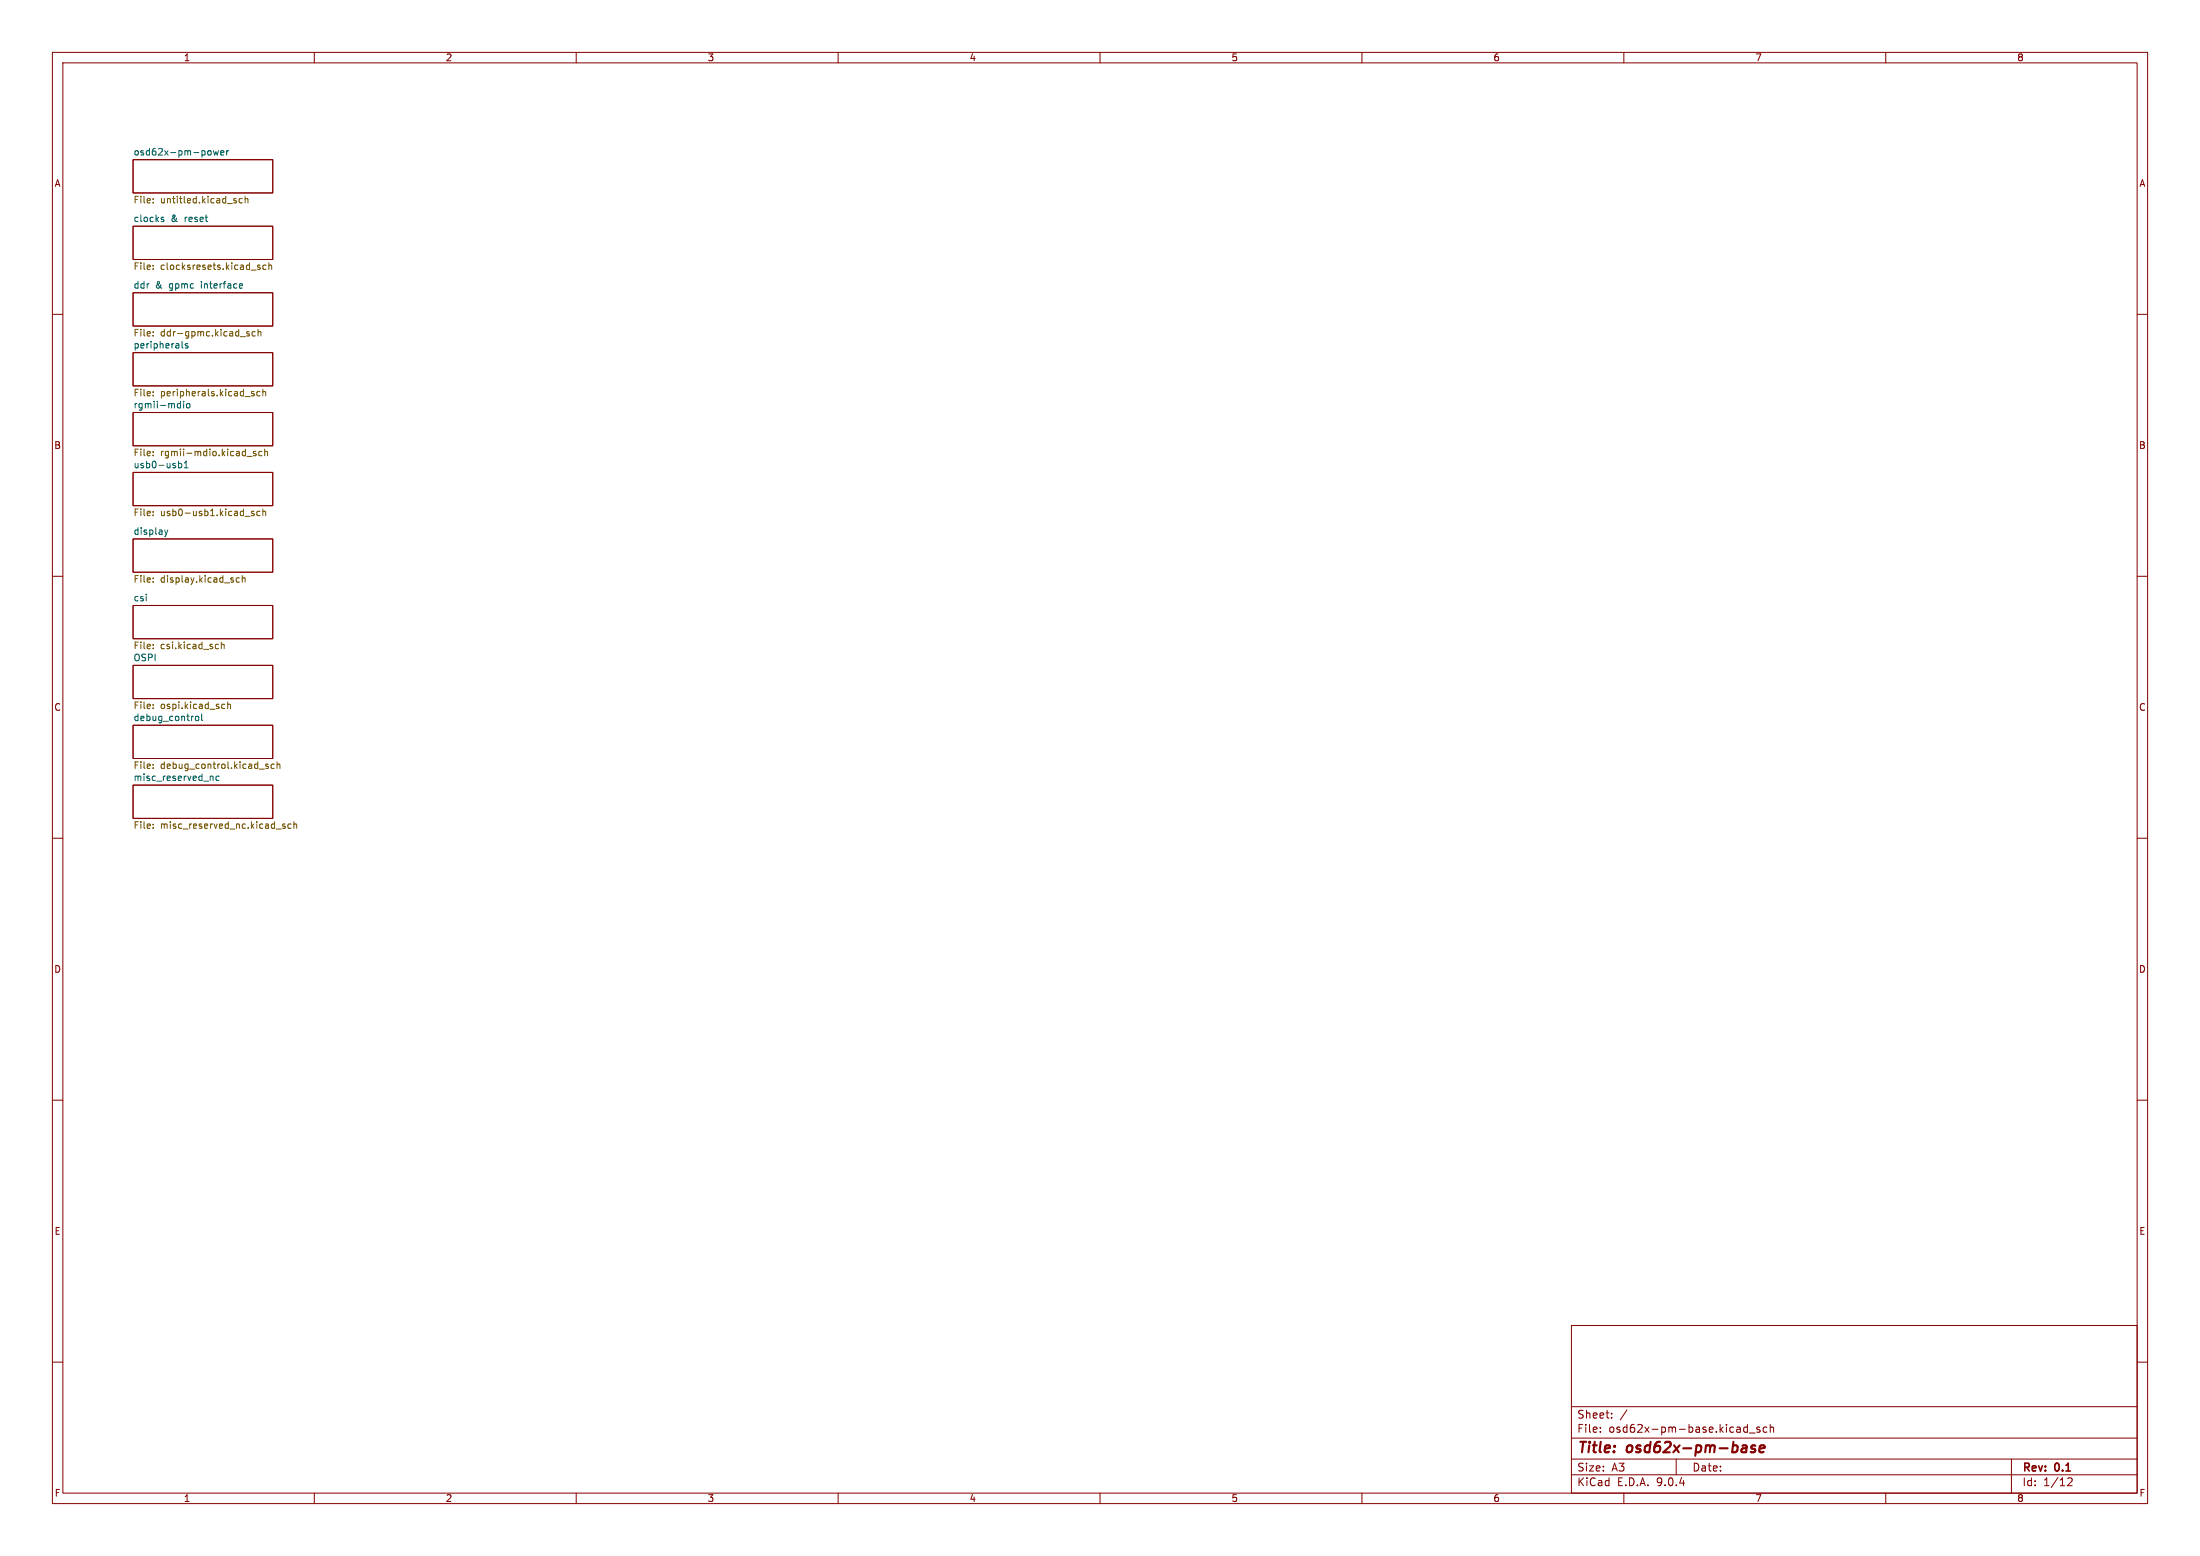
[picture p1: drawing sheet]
<svg xmlns="http://www.w3.org/2000/svg" width="420mm" height="297mm" viewBox="0 0 420 297" stroke-linecap="round" stroke-linejoin="round" font-family="sans-serif">
<g fill="none" stroke="#840000" stroke-width=".19">
<path d="M10 10h400v277h-400zM12 12h396v273h-396zM60 10v2M110 10v2M160 10v2M210 10v2M260 10v2M310 10v2M360 10v2M25.4 30.5h26.7v6.3h-26.7zM25.4 55.9h26.7v6.3h-26.7zM25.4 43.2h26.7v6.3h-26.7z"/>
<path d="M10 60h2M25.4 67.3h26.7v6.4h-26.7zM25.4 78.7h26.7v6.4h-26.7zM408 60h2M25.4 90.2h26.7v6.3h-26.7zM10 110h2M25.4 115.6h26.7v6.3h-26.7zM25.4 102.9h26.7v6.3h-26.7zM408 110h2M25.4 138.4h26.7v6.4h-26.7zM25.4 127h26.7v6.4h-26.7zM10 160h2"/>
<path d="M25.4 149.9h26.7v6.3h-26.7zM408 160h2M10 210h2M408 210h2M300 253h108v32h-108zM10 260h2M300 278.5h108M300 274.5h108M300 268.5h108M305.5 273.2v.2M305.5 272.5v.1M307.7 270.5v.2"/>
<path d="M307.7 269.8v.1M310.6 269.1l-1.3 1.9M320 278.5v3M333 273.3h.6M333 272.5h.6M333.6 271.9v1.5M333.9 273.5h1.2M335.9 272.5l-.3-.1-.2 .2v.2l.5 .2v.3h-.5M337.3 272.5l-.4-.1-.3 .3 .1 .6h.6M337.9 272.5l.3-.1 .3 .1 .1 .9M337.9 271.9v1.5M384 278.5v6.5"/>
<path d="M408 260h2M60 285v2M110 285v2M160 285v2M210 285v2M260 285v2M300 281.5h108M310 285v2M360 285v2M394.7 282.2l.6-.1 .2 .1 .1 .3-.9 1.1h.9"/>
</g>
<path d="M335.1 276a.49 .49 0 0 0-.8 .3l.1 .1 .6 .2 .1 .3-.3 .3-.6-.1M335.9 276.5l1-.2-.1-.3h-.7l-.3 .9 .3 .3 .6-.1" fill="none" stroke="#840000" stroke-width=".4"/>
<g fill="none" stroke="#006464" stroke-width=".19">
<path d="M40.1 28.8l.2 .2v.4l-.2 .2M40.7 28.8l.3 .8 .2-.6 .3 .6 .2-.8M42.1 29.2l.6-.1v-.3h-.4l-.2 .1 .1 .6h.5M43.3 28.8v.8M43.6 28.8l-.3 .2M30.8 41.8l.4 .1 .1 .2-.2 .2-.3-.1M30.8 41.5h.4M45.9 54.2h.3l.1 .3-.6 .1M46.2 54.9l-.3 .1M34.1 77l.4 .1M34.5 76.6v1.3M34.5 77.8l-.4 .1"/>
<path d="M34.8 65.2v1.1l.1 .1M35.1 77v.9M35.7 77.1l.3-.1 .3 .3v.3l-.3 .3-.3-.1-.1-.2zM35.8 65.6h-.3l-.1 .2v.2l.4 .1v.3h-.4M34.1 88v1.3M34.1 88.5l.4-.1 .2 .3-.1 .5h-.5M35.2 89.3h.7M35.5 88v1.3M31.4 101.1l.3 .9M31.7 102l-.3 .4M32 101.1l-.3 .9M37.4 136.8l.3-.1 .3 .3v.3l-.3 .3-.3-.1-.1-.2z"/>
<path d="M38.5 136.3v1.1l.2 .2M40.3 148.1l.4 .2v.7M41.8 148.2l-.3-.1-.3 .3 .1 .5h.5"/>
</g>
<g fill="none" stroke="#725600" stroke-width=".19">
<path d="M29.2 38.6v.1M29.2 38v.1M46.2 38l-.3-.1-.3 .2 .2 .6h.4M46.8 38l.2-.1 .3 .1v.7M46.8 37.5v1.2M29.2 50.7v.1M29.2 51.3v.1M49.2 51l.4 .1 .1 .2-.2 .1h-.4M49.2 50.7h.4M50.8 50.7l-.4-.1-.2 .2 .1 .6h.5M51.3 50.7l.2-.1 .3 .1 .1 .7M51.3 50.2v1.2"/>
<path d="M29.2 63.4v.1M29.2 64v.1M29.2 74.8v.1M29.2 75.4v.2M47.6 63.4l-.3-.1-.2 .2 .1 .2 .4 .1v.3h-.5M48.2 75.1l.3 .1v.2l-.4 .2M48.2 74.7l.3 .1M48.7 63.4l-.3-.1-.3 .2 .1 .6h.5M49.3 63.4l.1-.1 .4 .1v.7M49.3 62.9v1.2M49.6 74.8l-.3-.1-.3 .3 .1 .5h.5M50.2 74.3v1.3"/>
<path d="M50.2 74.8l.2-.1 .3 .1v.8M29.2 86.2v.1M29.2 86.9v.1M29.2 97.6v.2M29.2 98.3v.1M46.8 98.5h1M47.2 87.1h.9M48.5 97.6h-.3l-.2 .2 .1 .1 .4 .2v.3h-.5M48.8 86.2h-.3l-.1 .1v.2l.4 .1v.3h-.4M49.6 97.6h-.3l-.3 .2 .1 .6h.5M50 86.2h-.4l-.2 .2 .1 .5h.5M50.2 97.2v1.2"/>
<path d="M50.2 97.7l.2-.1h.3v.8M50.5 86.3l.2-.1h.3l.1 .8M50.5 85.7v1.3M29.2 110.3v.2M29.2 111v.1M45.7 110.3h-.4l-.2 .2 .1 .6h.5M46.2 110.4l.2-.1h.3l.1 .8M46.2 109.9v1.2M29.2 123v.2M29.2 123.7v.1M29.2 134.5v.1M29.2 135.1v.2"/>
<path d="M41.6 123h.1M41.7 123.8h-.1M42.3 122.6v1.2M42.3 123.1l.1-.1h.3l.1 .8M42.6 134.4l.3 .1M42.9 135.2l-.3 .1M43.5 134.5l.1-.1 .3 .1 .1 .8M43.5 134v1.3M29.2 145.9v.1M29.2 146.6v.1M29.2 157.3v.2M29.2 158v.1"/>
<path d="M51.2 145.9l-.3-.1-.2 .2 .1 .2 .4 .1v.3h-.5M52.4 145.9l-.4-.1-.3 .3 .2 .5h.5M52.9 146l.2-.2 .3 .1v.8M52.9 145.4v1.3M54.4 157.3h-.3l-.2 .2 .1 .1 .4 .2v.3h-.5M55.6 157.3h-.4l-.2 .2 .1 .6h.5M56.1 157.4l.2-.1h.3v.8M56.1 156.8v1.3"/>
</g>
<g font-size="2.8" fill="#840000">
<text x="301" y="277.9">Title:</text>
<text x="310.6" y="277.9">osd62x-pm-base</text>
</g>
<g font-size="2.1" fill="#840000">
<text x="301" y="273.7">File:</text>
<text x="301" y="271">Sheet:</text>
<text x="307.1" y="273.7">osd62x-pm-base.kicad_sch</text>
<text x="301" y="281.1">Size:</text>
<text x="307.6" y="281.1">A3</text>
<text x="323" y="281.1">Date:</text>
<text x="386" y="281.3">Rev:</text>
<text x="392.4" y="281.3">0.1</text>
<text x="301" y="283.9">KiCad</text>
<text x="308.7" y="283.9">E.D.A.</text>
<text x="316.3" y="283.9">9.0.4</text>
<text x="386" y="283.9">Id:</text>
<text x="390.1" y="283.9">1/12</text>
</g>
<g font-size="1.8" fill="#840000">
<text x="35" y="11.9">1</text>
<text x="85" y="11.9">2</text>
<text x="135" y="11.9">3</text>
<text x="185" y="11.9">4</text>
<text x="235" y="11.9">5</text>
<text x="285" y="11.9">6</text>
<text x="335" y="11.9">7</text>
<text x="385" y="11.9">8</text>
<text x="10.3" y="35.9">A</text>
<text x="408.3" y="35.9">A</text>
<text x="10.3" y="85.9">B</text>
<text x="408.2" y="85.9">B</text>
<text x="10.3" y="135.9">C</text>
<text x="408.2" y="135.9">C</text>
<text x="10.3" y="185.9">D</text>
<text x="408.2" y="185.9">D</text>
<text x="10.3" y="235.9">E</text>
<text x="408.3" y="235.9">E</text>
<text x="10.3" y="285.9">F</text>
<text x="35" y="286.9">1</text>
<text x="85" y="286.9">2</text>
<text x="135" y="286.9">3</text>
<text x="185" y="286.9">4</text>
<text x="235" y="286.9">5</text>
<text x="285" y="286.9">6</text>
<text x="335" y="286.9">7</text>
<text x="385" y="286.9">8</text>
<text x="408.3" y="285.9">F</text>
</g>
<g font-size="1.8" fill="#006464">
<text x="25.4" y="29.8">osd62x-pm-power</text>
<text x="25.4" y="42.5">clocks</text>
<text x="32.6" y="42.5">&amp;</text>
<text x="35.4" y="42.5">reset</text>
<text x="25.4" y="55.2">ddr</text>
<text x="29.7" y="55.2">&amp;</text>
<text x="32.4" y="55.2">gpmc</text>
<text x="38.6" y="55.2">interface</text>
<text x="25.4" y="66.6">peripherals</text>
<text x="30.6" y="76">peripherals.kicad_sch</text>
<text x="25.4" y="78">rgmii-mdio</text>
<text x="25.4" y="89.5">usb0-usb1</text>
<text x="30.6" y="87.4">rgmii-mdio.kicad_sch</text>
<text x="25.4" y="102.2">display</text>
<text x="25.4" y="114.9">csi</text>
<text x="25.4" y="124.2">File:</text>
<text x="25.4" y="126.3">OSPI</text>
<text x="25.4" y="137.7">debug_control</text>
<text x="25.4" y="149.1">misc_reserved_nc</text>
</g>
<g font-size="1.8" fill="#725600">
<text x="25.4" y="39.1">File:</text>
<text x="30.6" y="39.1">untitled.kicad_sch</text>
<text x="25.4" y="51.8">File:</text>
<text x="30.6" y="51.8">clocksresets.kicad_sch</text>
<text x="25.4" y="64.5">File:</text>
<text x="30.6" y="64.5">ddr-gpmc.kicad_sch</text>
<text x="25.4" y="76">File:</text>
<text x="25.4" y="87.4">File:</text>
<text x="25.4" y="98.8">File:</text>
<text x="30.6" y="98.8">usb0-usb1.kicad_sch</text>
<text x="25.4" y="111.5">File:</text>
<text x="30.6" y="111.5">display.kicad_sch</text>
<text x="30.6" y="124.2">csi.kicad_sch</text>
<text x="25.4" y="135.7">File:</text>
<text x="30.6" y="135.7">ospi.kicad_sch</text>
<text x="25.4" y="147.1">File:</text>
<text x="30.6" y="147.1">debug_control.kicad_sch</text>
<text x="25.4" y="158.5">File:</text>
<text x="30.6" y="158.5">misc_reserved_nc.kicad_sch</text>
</g>
</svg>
